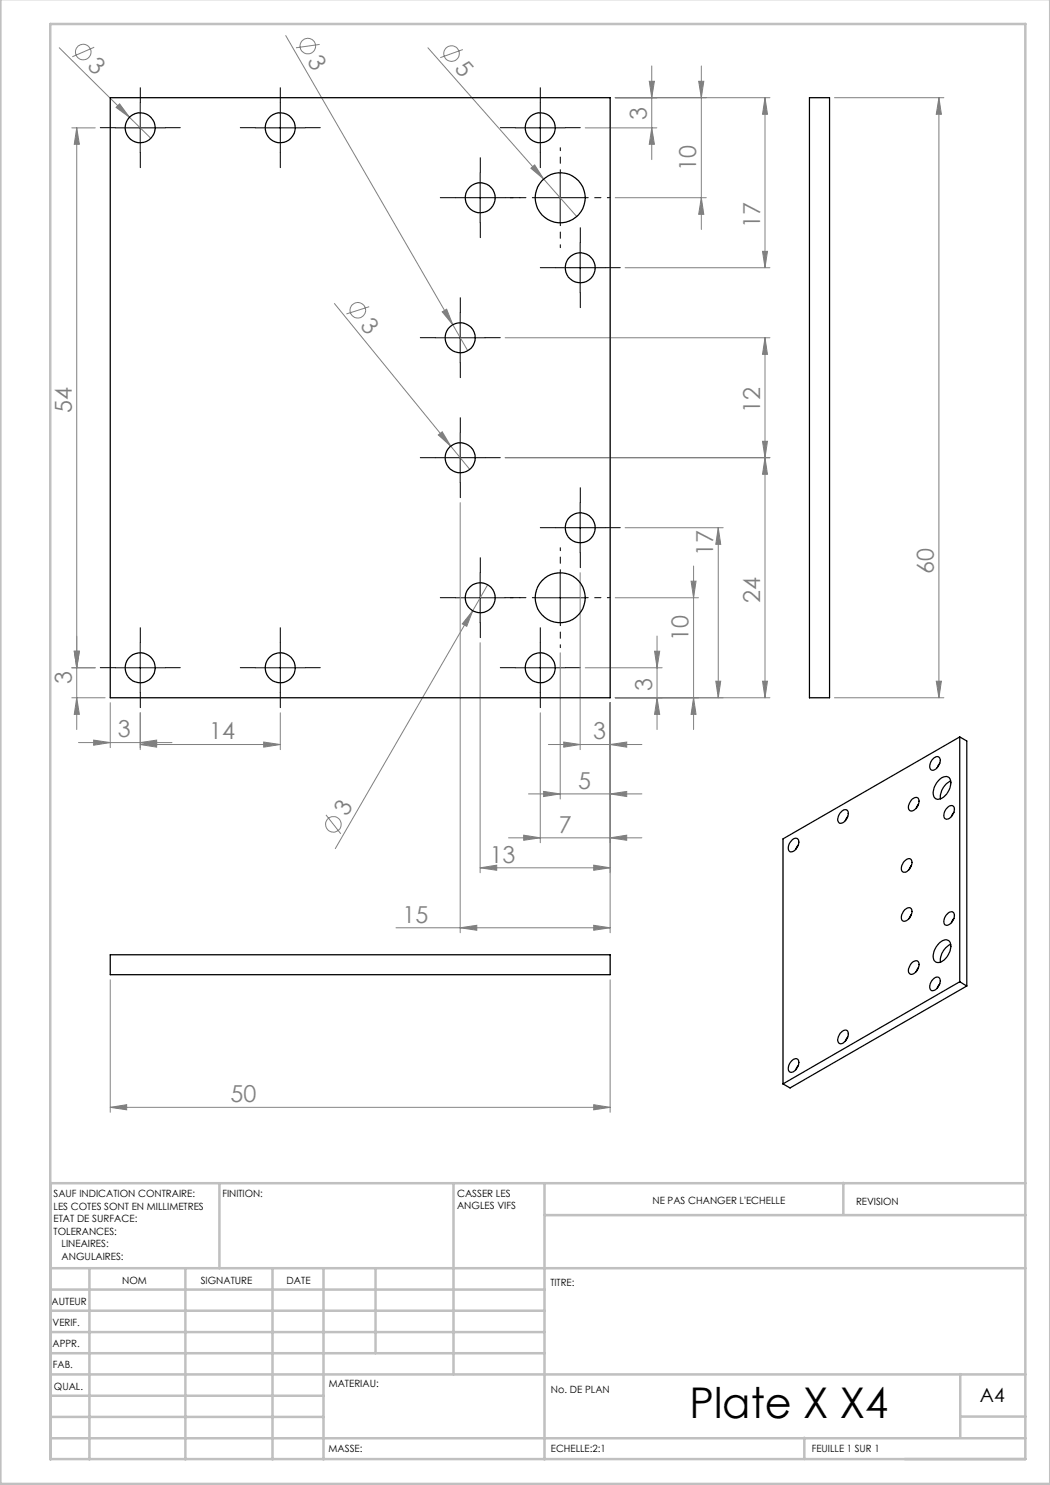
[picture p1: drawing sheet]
<svg xmlns="http://www.w3.org/2000/svg" width="210mm" height="297mm" viewBox="0 0 210 297" stroke-linecap="round" stroke-linejoin="round" font-family="sans-serif">
<g fill="none" stroke="#808080" stroke-width=".2">
<path d="M11.9 9.6l14 13.9M18.8 9.5l-4.3 1.9M57.2 7.1l33.4 57.8M63.9 8.9l-4.7 .7M85.6 9.6l29.8 33.7M92.6 9.9l-4.5 1.6M123 19.5h31M129.9 16.3h1l-.5 3.2zM130.4 13.2v18.7M139.7 16.3h1.1l-.5 3.2zM140.3 13.2v32.7M153 19.5l.5 3.4h-1z"/>
<path d="M153 19.5v34M166.9 19.5h21.9M187.8 19.5l.5 3.4h-1zM187.8 19.5v120.1M14.4 25.6h4.6M15.3 25.6l.6 3.3h-1zM15.3 25.6v120.3M23.2 21.5l.7-.7 2 2.7zM25.9 23.5l4.3 4.2M106.2 33.7l.7-.7 1.8 2.8zM117.1 25.6h14.3M123 39.5h18.3"/>
<path d="M130.4 25.6l.5 3.3h-1zM140.3 39.5l.5 3.4h-1.1zM125 53.5h29M152.5 50.3h1l-.5 3.2zM66.9 60.7l23.2 28.5M73.8 61.3l-4.5 1.5M88.4 62.4l.9-.6 1.3 3.1zM90.6 64.9l3 5.3M101 67.6h53M153 67.6l.5 3.3h-1zM153 67.6v72M87.7 87l.7-.6 1.7 2.8z"/>
<path d="M90.1 89.2l3.8 4.7M101 91.5h53M152.5 88.3h1l-.5 3.2zM153 91.5l.5 3.4h-1zM92 100.5v86M97.5 116.9l-3 5.3M116 114.5v35.4M123 119.6h16.7M125 105.5h19.6M138.2 116.2h1l-.5 3.4zM138.7 113.2v32.7M143.7 105.5l.4 3.4h-.9z"/>
<path d="M143.7 105.5v34.1M14.4 133.6h4.6M14.4 139.6h6.6M14.9 130.2h1l-.6 3.4zM15.3 139.6l.6 3.3h-1zM94.5 122.2l-1.2 3.1-.8-.5zM94.5 122.2l-27.4 47.5M96 128.5v46.1M112 130.6v29.2M117.1 133.6h15.3M123 139.6h31M130.9 130.2h1l-.5 3.4z"/>
<path d="M131.4 139.6l.5 3.3h-1zM131.4 127.2v18.7M138.7 139.6l.5 3.3h-1zM143.2 136.2h.9l-.4 3.4zM152.5 136.2h1l-.5 3.4zM166.9 139.6h21.9M187.3 136.2h1l-.5 3.4zM15.7 148.5h18.7M18.7 148l3.3 .5-3.3 .5zM22 140.5v9M28 148.5l3.3-.5v1zM28 148.9l3.3-.5v1z"/>
<path d="M28 142.6v7.3M28 148.9h28.1M52.7 148.4l3.4 .5-3.4 .5zM56.1 142.6v7.3M105.7 158.8h22.7M108.1 142.6v26M108.7 158.3l3.3 .5-3.3 .5zM109.7 148.9h18.7M112.7 148.4l3.3 .5-3.3 .5zM122 148.9l3.3-.5v1zM122 158.8l3.3-.5v1zM122 140.5v46"/>
<path d="M65.2 163l3 3.8M96 173.6l3.3-.6v1.1zM96 173.6h26M101.7 167.6h26.7M104.7 167l3.4 .6-3.4 .5zM118.7 173l3.3 .6-3.3 .5zM122 167.6l3.3-.6v1.1zM22 196v26.5M79.2 185.6h42.8M92 185.6l3.4-.5v1zM118.7 185.1l3.3 .5-3.3 .5zM122 196v26.5"/>
<path d="M22 221.5l3.3-.6v1.1zM22 221.5h100M118.7 220.9l3.3 .6-3.3 .5z"/>
<circle cx="16.6" cy="10.4" r="1.55"/>
<circle cx="61.6" cy="9.2" r="1.56"/>
<circle cx="90.3" cy="10.7" r="1.55"/>
<circle cx="71.6" cy="62.1" r="1.54"/>
<circle cx="66.7" cy="164.9" r="1.55"/>
</g>
<g fill="none" stroke="#000" stroke-width=".2" stroke-dasharray="15.2 1.3 1.3 1.3">
<path d="M23.1 25.5h-3M28.1 20.5v-3M28.1 30.5v3M33.1 25.5h3M51.1 25.5h-3M56.1 20.5v-3M56.1 30.5v3M61.1 25.5h3M91.1 39.5h-3M96.1 34.5v-3M101.1 39.5h3M103.1 25.5h-3"/>
<path d="M108.1 20.5v-3M108.1 30.5v3M113.1 25.5h3M96.1 44.5v3M111.1 53.5h-3M116.1 48.5v-3M116.1 58.5v3M121.1 53.5h3M87.1 67.5h-3M92.1 62.5v-3M92.1 72.5v3M97.1 67.5h3"/>
<path d="M87.1 91.5h-3M92.1 86.5v-3M92.1 96.5v3M97.1 91.5h3M91.1 119.5h-3M96.1 114.5v-3M101.1 119.5h3M111.1 105.5h-3M116.1 100.5v-3M116.1 110.5v3M121.1 105.5h3M23.1 133.5h-3"/>
<path d="M28.1 128.5v-3M28.1 138.5v3M33.1 133.5h3M51.1 133.5h-3M56.1 128.5v-3M56.1 138.5v3M61.1 133.5h3M96.1 124.5v3M103.1 133.5h-3M108.1 128.5v-3M108.1 138.5v3M113.1 133.5h3"/>
</g>
<path d="M107.1 39.5h-5M112.1 34.5v-5M117.1 39.5h5M112.1 44.5v5M107.1 119.5h-5M112.1 114.5v-5M117.1 119.5h5M112.1 124.5v5" fill="none" stroke="#000" stroke-width=".2" stroke-dasharray="15.2 1.3 1.3 1.3" stroke-dashoffset="14.6"/>
<g fill="none" stroke="#000" stroke-width=".2">
<path d="M23 25.6h10.1M28 20.6v9.9M51 25.6h10M56.1 20.6v9.9M91.1 39.5h9.9M96 34.6v10M103 25.6h10M107 39.5h10.1M108.1 20.6v9.9M112 34.6v10M111.1 53.5h9.9M116 48.5v10.1"/>
<path d="M87 67.6h10M92 62.5v10.1M87 91.5h10M92 86.6v10M91.1 119.6h9.9M96 114.5v10.1M107 119.6h10.1M111.1 105.5h9.9M112 114.5v10.1M116 100.5v10.1M23 133.6h10.1M28 128.5v10.1"/>
<path d="M51 133.6h10M56.1 128.5v10.1M103 133.6h10M108.1 128.5v10.1"/>
</g>
<g fill="none" stroke="#c0c0c0" stroke-width=".5">
<path d="M.1 -.1v296.9h209.9v-296.9M10.1 4.8h195v287h-195zM43.9 236.6v17M90.7 236.6v38.3M108.9 236.6v55.3M168.7 236.6v6.3M205.1 236.6h-195v55.3M10.1 253.6h195M10.1 257.9h98.8M17.9 253.6v38.3M37.1 253.6v38.3M54.5 253.6v38.3"/>
<path d="M64.7 253.6v38.3M75.1 253.6v17M108.9 243h96.2M10.1 270.6h98.8M10.1 266.4h98.8M10.1 262.1h98.8M10.1 279.1h54.6M10.1 274.9h195M192.1 274.8v12.7M10.1 287.7h195M10.1 283.4h54.6M160.9 287.5v4.3"/>
<path d="M192.1 283.3h13"/>
</g>
<g fill="#808080">
<path d="M88.4 62.4l.9-.6 1.3 3.1z"/>
<path d="M87.7 87l.7-.6 1.7 2.8z"/>
<path d="M106.2 33.7l.7-.7 1.8 2.8z"/>
<path d="M23.2 21.5l.7-.7 2 2.7z"/>
<path d="M94.5 122.2l-1.2 3.1-.8-.5z"/>
<path d="M28 148.5l3.3-.5v1zM18.7 148l3.3 .5-3.3 .5zM122 167.6l3.3-.6v1.1zM104.7 167l3.4 .6-3.4 .5zM122 148.9l3.3-.5v1zM112.7 148.4l3.3 .5-3.3 .5zM118.7 185.1l3.3 .5-3.3 .5zM92 185.6l3.4-.5v1z"/>
<path d="M28 148.9l3.3-.5v1zM52.7 148.4l3.4 .5-3.4 .5zM96 173.6l3.3-.6v1.1zM118.7 173l3.3 .6-3.3 .5zM108.7 158.3l3.3 .5-3.3 .5zM122 158.8l3.3-.5v1zM22 221.5l3.3-.6v1.1zM118.7 220.9l3.3 .6-3.3 .5z"/>
<path d="M14.9 130.2h1l-.6 3.4zM15.3 25.6l.6 3.3h-1zM152.5 88.3h1l-.5 3.2zM153 67.6l.5 3.3h-1zM138.7 139.6l.5 3.3h-1zM138.2 116.2h1l-.5 3.4zM143.2 136.2h.9l-.4 3.4zM143.7 105.5l.4 3.4h-.9zM187.3 136.2h1l-.5 3.4zM187.8 19.5l.5 3.4h-1z"/>
<path d="M14.9 130.2h1l-.6 3.4zM15.3 139.6l.6 3.3h-1zM153 91.5l.5 3.4h-1zM152.5 136.2h1l-.5 3.4zM130.9 130.2h1l-.5 3.4zM131.4 139.6l.5 3.3h-1zM129.9 16.3h1l-.5 3.2zM130.4 25.6l.5 3.3h-1zM139.7 16.3h1.1l-.5 3.2zM140.3 39.5l.5 3.4h-1.1zM153 19.5l.5 3.4h-1zM152.5 50.3h1l-.5 3.2z"/>
</g>
<g fill="none" stroke="#000" stroke-width=".25">
<path d="M22 19.5h100v120.1h-100zM161.9 19.5h4v120.1h-4zM182.4 159.9a.77 .77 0 0 1 .7-.4 .77 .77 0 0 1 .7 .5 1.89 1.89 0 0 1-1.7 2.2 1.19 1.19 0 0 1 0-1.9zM186.7 151.7a.78 .78 0 0 1 1.1-.3 .78 .78 0 0 1 .2 1.2 1.64 1.64 0 0 1-1.7 1.4 1.55 1.55 0 0 1 .4-2.3zM187.7 156.1a1.38 1.38 0 0 1 2.3-.3 3.4 3.4 0 0 1-2.5 4.1 1.29 1.29 0 0 1-.8-1.9l.2-.7zM188 152.6l-.6 .9M190.1 156.2a3.7 3.7 0 0 0-2 3.6M191.9 147.4l-35.3 20.4v49M191.9 147.4v49M191.9 147.4l1.5 .8v49M158.4 168.1a.74 .74 0 0 1 .9-.4 .74 .74 0 0 1 .4 .9 1.88 1.88 0 0 1-1.7 1.8 1.55 1.55 0 0 1 .4-2.3zM159.7 169l-.5 .9"/>
<path d="M168.1 162.6a.88 .88 0 0 1 1.5-.3 1.9 1.9 0 0 1-1.7 2.3 1.41 1.41 0 0 1 .2-2zM169.5 163.3l-.4 .8M180.8 172.3a.89 .89 0 0 1 1.5-.2 1.97 1.97 0 0 1-1.5 2.3 1.14 1.14 0 0 1-.2-1.8zM182.3 173.1l-.5 .9M183.7 160.8l-.5 .9M189.3 161.7a.89 .89 0 0 1 1.5-.2 2.11 2.11 0 0 1-1.5 2.4 1.18 1.18 0 0 1-.2-1.9zM190.8 162.5l-.5 .8M22 191h100v3.9h-100zM181 181.9a.77 .77 0 0 1 .7-.4 .77 .77 0 0 1 .7 .6 1.89 1.89 0 0 1-1.8 2.1 1.46 1.46 0 0 1 .2-2.1zM182.3 182.9l-.5 .8M182.4 192.5a.77 .77 0 0 1 .7-.4 .77 .77 0 0 1 .7 .6 1.89 1.89 0 0 1-1.7 2.1 1.09 1.09 0 0 1-.2-1.6zM183.7 193.5l-.5 .8"/>
<path d="M186.4 196a.88 .88 0 0 1 1.6-.2 1.9 1.9 0 0 1-1.7 2.3 1.49 1.49 0 0 1 .1-2.1zM187.7 188.7a1.54 1.54 0 0 1 2.2-.5 3.3 3.3 0 0 1-1.6 4.2 1.13 1.13 0 0 1-1.3-.1 1.13 1.13 0 0 1-.3-1.3l.2-1.1zM188 196.7l-.6 .9M189.3 182.9a.89 .89 0 0 1 1.5-.2 1.89 1.89 0 0 1-1.7 2.3 1.45 1.45 0 0 1 .2-2.1zM190.1 188.9a3.7 3.7 0 0 0-2 3.5M190.8 183.7l-.5 .8M191.9 196.4l-35.3 20.4M191.9 196.4l1.5 .8M193.4 197.2l-35.4 20.4-1.4-.8M158.2 212.3a.89 .89 0 0 1 1.5-.2 2.11 2.11 0 0 1-1.5 2.4 1.18 1.18 0 0 1-.2-1.9zM159.7 213.1l-.5 .9M168.1 206.6a.89 .89 0 0 1 1.5-.2 2.03 2.03 0 0 1-1.5 2.4 1.05 1.05 0 0 1-.3-1.7z"/>
<path d="M169.5 207.4l-.4 .8"/>
<circle cx="28" cy="25.6" r="3"/>
<circle cx="56.1" cy="25.6" r="3"/>
<circle cx="96" cy="39.6" r="2.99"/>
<circle cx="108.1" cy="25.6" r="3"/>
<circle cx="112.1" cy="39.6" r="5"/>
<circle cx="116" cy="53.6" r="2.99"/>
<circle cx="92" cy="67.6" r="3"/>
<circle cx="92" cy="91.6" r="2.99"/>
<circle cx="96" cy="119.6" r="3"/>
<circle cx="112" cy="119.6" r="5"/>
<circle cx="116" cy="105.6" r="2.99"/>
<circle cx="28" cy="133.6" r="3"/>
<circle cx="56" cy="133.6" r="3"/>
<circle cx="108" cy="133.6" r="3"/>
</g>
<text font-size="8.5" x="137.9" y="283.5">Plate X X4</text>
<g font-size="4.7" fill="#808080">
<text x="17.3" y="13.4" transform="rotate(45 17.3 13.4)">3</text>
<text x="61.4" y="12.3" transform="rotate(60 61.4 12.3)">3</text>
<text x="90.7" y="13.8" transform="rotate(49 90.7 13.8)">5</text>
<text x="129.4" y="23.9" transform="rotate(-90 129.4 23.9)">3</text>
<text x="139.3" y="34.2" transform="rotate(-90 139.3 34.2)">10</text>
<text x="152" y="45.6" transform="rotate(-90 152 45.6)">17</text>
<text x="71.9" y="65.1" transform="rotate(51 71.9 65.1)">3</text>
<text x="14.4" y="82.7" transform="rotate(-90 14.4 82.7)">54</text>
<text x="152" y="82.7" transform="rotate(-90 152 82.7)">12</text>
<text x="142.7" y="111.1" transform="rotate(-90 142.7 111.1)">17</text>
<text x="186.8" y="114.8" transform="rotate(-90 186.8 114.8)">60</text>
<text x="152" y="120.7" transform="rotate(-90 152 120.7)">24</text>
<text x="137.7" y="128.1" transform="rotate(-90 137.7 128.1)">10</text>
<text x="14.4" y="136.8" transform="rotate(-90 14.4 136.8)">3</text>
<text x="130.4" y="138.2" transform="rotate(-90 130.4 138.2)">3</text>
<text x="23.6" y="147.5">3</text>
<text x="41.9" y="147.9">14</text>
<text x="118.7" y="147.9">3</text>
<text x="115.6" y="157.8">5</text>
<text x="69.5" y="163.5" transform="rotate(-60 69.5 163.5)">3</text>
<text x="111.8" y="166.5">7</text>
<text x="97.9" y="172.5">13</text>
<text x="80.5" y="184.5">15</text>
<text x="46.1" y="220.4">50</text>
</g>
<text font-size="3.9" x="196" y="280.4">A4</text>
<g font-size="2">
<text x="10.7" y="239.5">SAUF INDICATION CONTRAIRE:</text>
<text x="44.5" y="239.5">FINITION:</text>
<text x="91.4" y="239.4">CASSER LES</text>
<text x="10.7" y="242">LES COTES SONT EN MILLIMETRES</text>
<text x="10.7" y="244.5">ETAT DE SURFACE:</text>
<text x="91.4" y="241.9">ANGLES VIFS</text>
<text x="130.5" y="240.8">NE PAS CHANGER L'ECHELLE</text>
<text x="171.2" y="241">REVISION</text>
<text x="10.7" y="247">TOLERANCES:</text>
<text x="12.3" y="249.5">LINEAIRES:</text>
<text x="12.3" y="252">ANGULAIRES:</text>
<text x="24.4" y="256.9">NOM</text>
<text x="40.1" y="256.8">SIGNATURE</text>
<text x="57.3" y="256.8">DATE</text>
<text x="110.1" y="257.1">TITRE:</text>
<text x="10.3" y="260.9">AUTEUR</text>
<text x="10.5" y="269.3">APPR.</text>
<text x="10.5" y="265.2">VERIF.</text>
<text x="10.6" y="273.6">FAB.</text>
<text x="10.8" y="278">QUAL.</text>
<text x="65.8" y="277.4">MATERIAU:</text>
<text x="110.2" y="278.5">No. DE PLAN</text>
<text x="65.7" y="290.4">MASSE:</text>
<text x="110.2" y="290.5">ECHELLE:2:1</text>
<text x="162.4" y="290.4">FEUILLE 1 SUR 1</text>
</g>
</svg>
